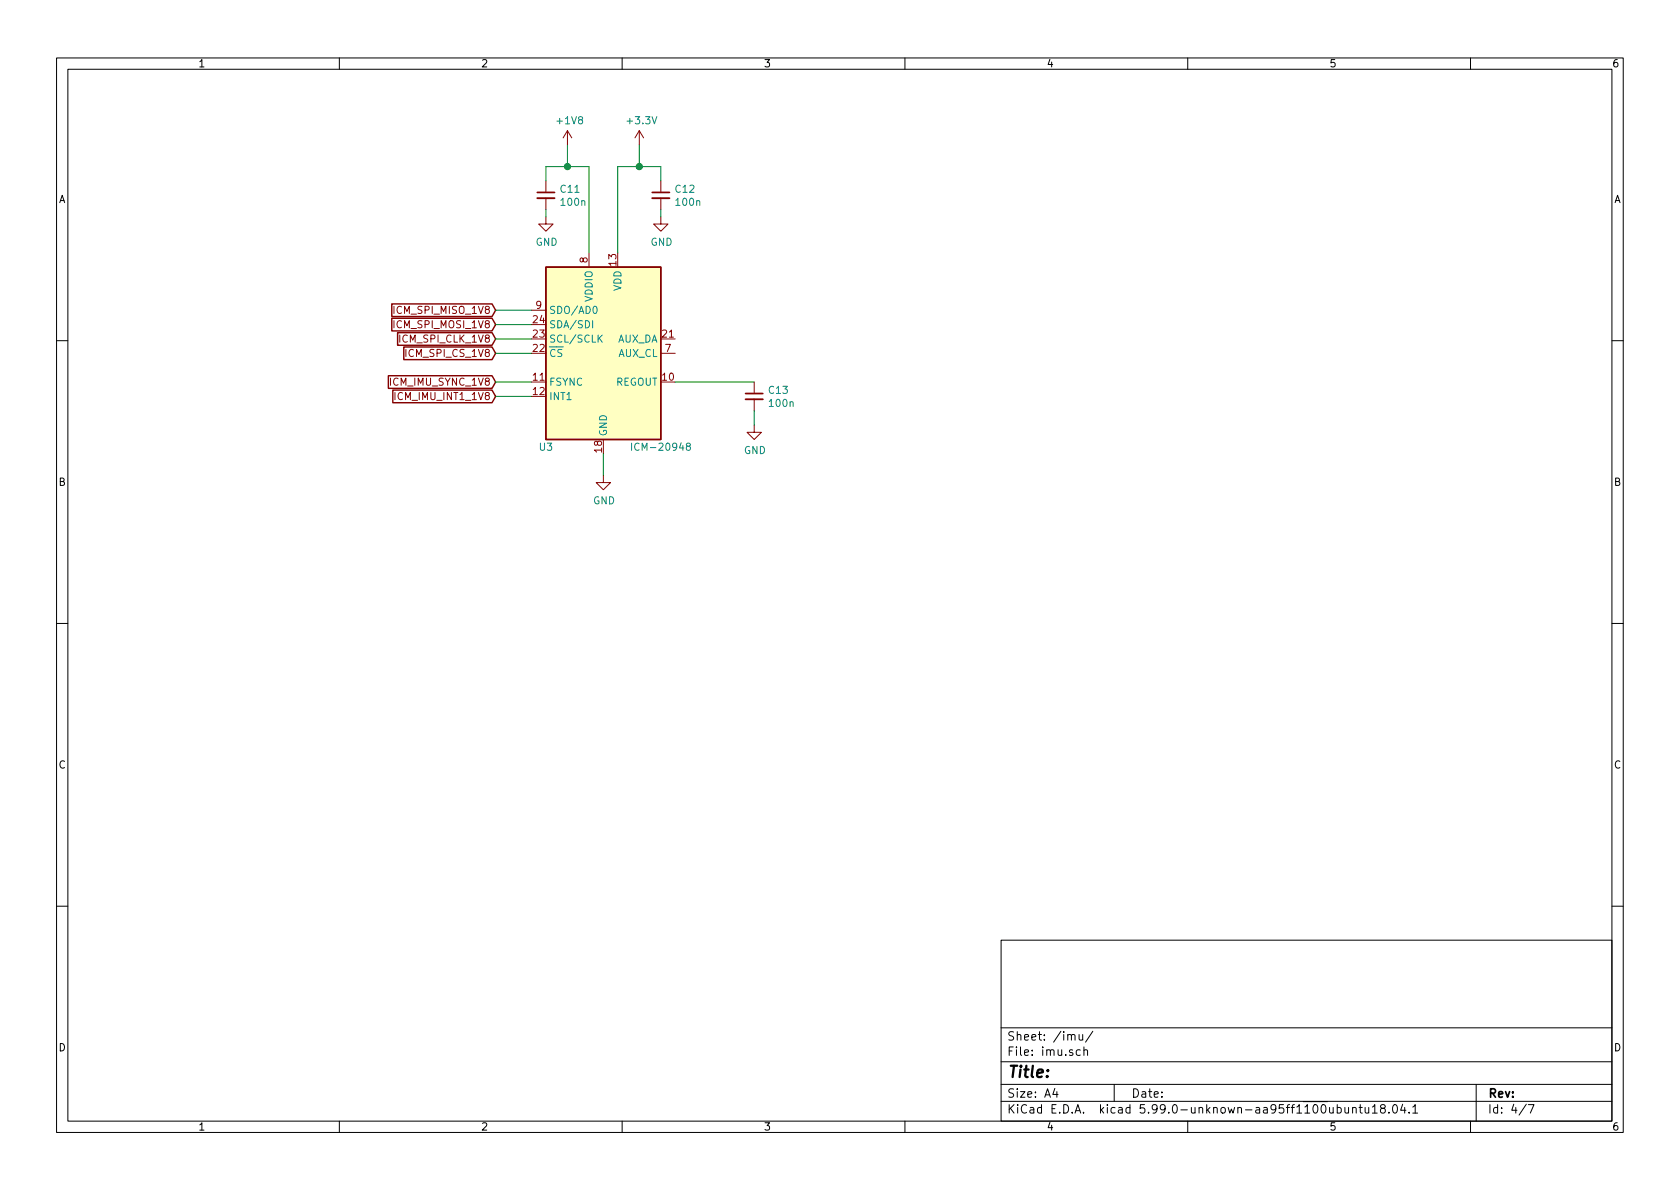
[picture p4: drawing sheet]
EESchema Schematic File Version 5
EELAYER 31 0
EELAYER END
$Descr A4 11693 8268
encoding utf-8
Sheet 5 7
Title ""
Date ""
Rev ""
Comp ""
Comment1 ""
Comment2 ""
Comment3 ""
Comment4 ""
Comment5 ""
Comment6 ""
Comment7 ""
Comment8 ""
Comment9 ""
$EndDescr
Connection ~ 3950 1150
Connection ~ 4450 1150
Wire Wire Line
	3450 2150 3700 2150
Wire Wire Line
	3450 2250 3700 2250
Wire Wire Line
	3450 2350 3700 2350
Wire Wire Line
	3450 2450 3700 2450
Wire Wire Line
	3450 2650 3700 2650
Wire Wire Line
	3450 2750 3700 2750
Wire Wire Line
	3800 1150 3800 1250
Wire Wire Line
	3800 1500 3800 1450
Wire Wire Line
	3950 1000 3950 1150
Wire Wire Line
	3950 1150 3800 1150
Wire Wire Line
	4100 1150 3950 1150
Wire Wire Line
	4100 1150 4100 1750
Wire Wire Line
	4200 3300 4200 3150
Wire Wire Line
	4300 1150 4300 1750
Wire Wire Line
	4300 1150 4450 1150
Wire Wire Line
	4450 1150 4450 1000
Wire Wire Line
	4450 1150 4600 1150
Wire Wire Line
	4600 1150 4600 1250
Wire Wire Line
	4600 1500 4600 1450
Wire Wire Line
	4700 2650 5250 2650
Wire Wire Line
	5250 2950 5250 2850
Text GLabel 3450 2150 0    50   Input ~ 0
ICM_SPI_MISO_1V8
Text GLabel 3450 2250 0    50   Input ~ 0
ICM_SPI_MOSI_1V8
Text GLabel 3450 2350 0    50   Input ~ 0
ICM_SPI_CLK_1V8
Text GLabel 3450 2450 0    50   Input ~ 0
ICM_SPI_CS_1V8
Text GLabel 3450 2650 0    50   Input ~ 0
ICM_IMU_SYNC_1V8
Text GLabel 3450 2750 0    50   Input ~ 0
ICM_IMU_INT1_1V8
$Comp
L power:+1V8 #PWR0134
U 1 1
P 3950 1000
F 0 "#PWR0134" H 3950 850 50  0001 C CNN
F 1 "+1V8" H 3965 1173 50  0000 C CNN
F 2 "" H 3950 1000 50  0001 C CNN
F 3 "" H 3950 1000 50  0001 C CNN
	1    3950 1000
	1    0    0    -1  
$EndComp
$Comp
L power:+3.3V #PWR0133
U 1 1
P 4450 1000
F 0 "#PWR0133" H 4450 850 50  0001 C CNN
F 1 "+3.3V" H 4465 1173 50  0000 C CNN
F 2 "" H 4450 1000 50  0001 C CNN
F 3 "" H 4450 1000 50  0001 C CNN
	1    4450 1000
	1    0    0    -1  
$EndComp
$Comp
L power:GND #PWR0135
U 1 1
P 3800 1500
F 0 "#PWR0135" H 3800 1250 50  0001 C CNN
F 1 "GND" H 3805 1327 50  0000 C CNN
F 2 "" H 3800 1500 50  0001 C CNN
F 3 "" H 3800 1500 50  0001 C CNN
	1    3800 1500
	1    0    0    -1  
$EndComp
$Comp
L power:GND #PWR0132
U 1 1
P 4200 3300
F 0 "#PWR0132" H 4200 3050 50  0001 C CNN
F 1 "GND" H 4205 3127 50  0000 C CNN
F 2 "" H 4200 3300 50  0001 C CNN
F 3 "" H 4200 3300 50  0001 C CNN
	1    4200 3300
	1    0    0    -1  
$EndComp
$Comp
L power:GND #PWR0136
U 1 1
P 4600 1500
F 0 "#PWR0136" H 4600 1250 50  0001 C CNN
F 1 "GND" H 4605 1327 50  0000 C CNN
F 2 "" H 4600 1500 50  0001 C CNN
F 3 "" H 4600 1500 50  0001 C CNN
	1    4600 1500
	1    0    0    -1  
$EndComp
$Comp
L power:GND #PWR0137
U 1 1
P 5250 2950
F 0 "#PWR0137" H 5250 2700 50  0001 C CNN
F 1 "GND" H 5255 2777 50  0000 C CNN
F 2 "" H 5250 2950 50  0001 C CNN
F 3 "" H 5250 2950 50  0001 C CNN
	1    5250 2950
	1    0    0    -1  
$EndComp
$Comp
L Device:C_Small C11
U 1 1
P 3800 1350
F 0 "C11" H 3892 1396 50  0000 L CNN
F 1 "100n" H 3892 1305 50  0000 L CNN
F 2 "Capacitor_SMD:C_0402_1005Metric" H 3800 1350 50  0001 C CNN
F 3 "~" H 3800 1350 50  0001 C CNN
F 4 "Digikey" H 3892 1496 50  0001 C CNN "D1"
F 5 "Digikey" H 3892 1496 50  0001 C CNN "D1N"
F 6 "490-11917-1-ND" H 3892 1496 50  0001 C CNN "D1PN"
F 7 "Murata" H 3892 1496 50  0001 C CNN "MFN"
F 8 "GRM155R61H104KE19D" H 3892 1496 50  0001 C CNN "MPN"
	1    3800 1350
	1    0    0    -1  
$EndComp
$Comp
L Device:C_Small C12
U 1 1
P 4600 1350
F 0 "C12" H 4692 1396 50  0000 L CNN
F 1 "100n" H 4692 1305 50  0000 L CNN
F 2 "Capacitor_SMD:C_0402_1005Metric" H 4600 1350 50  0001 C CNN
F 3 "~" H 4600 1350 50  0001 C CNN
F 4 "Digikey" H 4692 1496 50  0001 C CNN "D1"
F 5 "Digikey" H 4692 1496 50  0001 C CNN "D1N"
F 6 "490-11917-1-ND" H 4692 1496 50  0001 C CNN "D1PN"
F 7 "Murata" H 4692 1496 50  0001 C CNN "MFN"
F 8 "GRM155R61H104KE19D" H 4692 1496 50  0001 C CNN "MPN"
	1    4600 1350
	1    0    0    -1  
$EndComp
$Comp
L Device:C_Small C13
U 1 1
P 5250 2750
F 0 "C13" H 5342 2796 50  0000 L CNN
F 1 "100n" H 5342 2705 50  0000 L CNN
F 2 "Capacitor_SMD:C_0402_1005Metric" H 5250 2750 50  0001 C CNN
F 3 "~" H 5250 2750 50  0001 C CNN
F 4 "Digikey" H 5342 2896 50  0001 C CNN "D1"
F 5 "Digikey" H 5342 2896 50  0001 C CNN "D1N"
F 6 "490-11917-1-ND" H 5342 2896 50  0001 C CNN "D1PN"
F 7 "Murata" H 5342 2896 50  0001 C CNN "MFN"
F 8 "GRM155R61H104KE19D" H 5342 2896 50  0001 C CNN "MPN"
	1    5250 2750
	1    0    0    -1  
$EndComp
$Comp
L Sensor_motion:ICM-20948 U3
U 1 1
P 4200 2450
F 0 "U3" H 3800 1800 50  0000 C CNN
F 1 "ICM-20948" H 4600 1800 50  0000 C CNN
F 2 "Sensor_Motion:InvenSense_QFN-24_3x3mm_P0.4mm" H 4200 1450 50  0001 C CNN
F 3 "https://store.invensense.com/datasheets/invensense/MPU9250REV1.0.pdf" H 4200 2300 50  0001 C CNN
F 4 "Digikey" H 3800 1900 50  0001 C CNN "D1"
F 5 "Digikey" H 3800 1900 50  0001 C CNN "D1N"
F 6 "1428-1123-1-ND" H 3800 1900 50  0001 C CNN "D1PN"
F 7 "TDK InvenSense" H 3800 1900 50  0001 C CNN "MFN"
F 8 "ICM-20948" H 3800 1900 50  0001 C CNN "MPN"
	1    4200 2450
	1    0    0    -1  
$EndComp
$EndSCHEMATC
